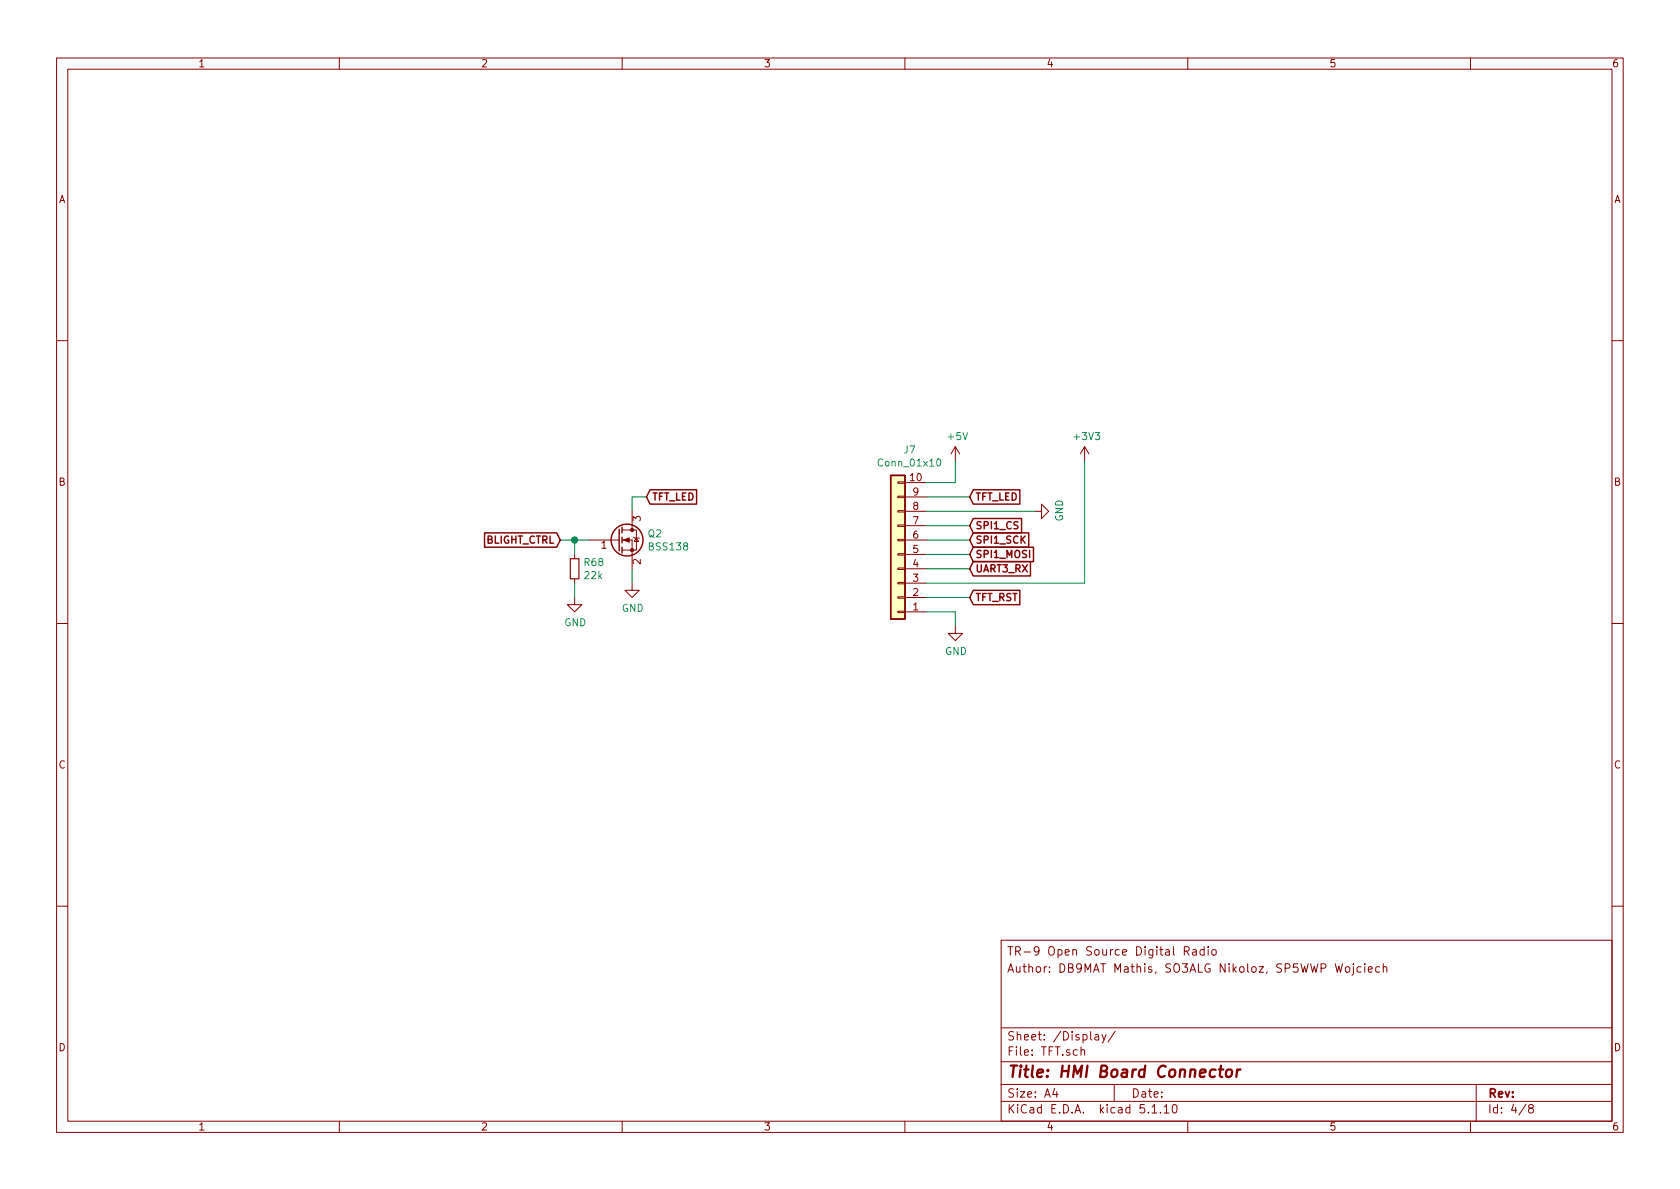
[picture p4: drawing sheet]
<svg xmlns="http://www.w3.org/2000/svg" width="297mm" height="210mm" viewBox="0 0 297 210" stroke-linecap="round" stroke-linejoin="round" font-family="sans-serif">
<g fill="none" stroke="#840000" stroke-width=".18">
<path d="M10 10.3h277v189.9h-277zM12 12.2h273v186.1h-273zM60 10.3v1.9M110 10.3v1.9M160 10.3v1.9M210 10.3v1.9M260 10.3v1.9M10 60.2h2M168.9 79l-.8 1.3M168.9 79v2.5M168.9 79l.8 1.3M191.8 79l-.8 1.3"/>
<path d="M191.8 79v2.5M191.8 79l.7 1.3M285 60.2h2M101.6 98v.8M104.1 95.5h5.4M110 95.5h1.8v5.1M110 93.7h1.8M111.8 93.7h.7v3.6h-2.5M111.8 90.4v3.3M112 95l.1 .1h.8l.1 .1M112.5 95.1l.4 .7h-.8zM158.7 85.2h1.3v.3h-1.3z"/>
<path d="M158.7 87.8h1.3v.2h-1.3zM158.7 90.3h1.3v.2h-1.3zM158.7 92.8h1.3v.3h-1.3zM158.7 95.4h1.3v.2h-1.3zM158.7 97.9h1.3v.3h-1.3zM160 95.5h3.8M160 85.3h3.8M160 98h3.8M160 93h3.8M160 90.4h3.8M160 87.9h3.8M182.9 90.4h1.2v-1.3l1.3 1.3-1.3 1.3v-1.3"/>
<path d="M10 110.3h2M101.6 105.7v1.2h1.3l-1.3 1.3-1.3-1.3h1.3M101.6 102.4v.7M111.8 103.1v1.3h1.2l-1.2 1.3-1.3-1.3h1.3M158.7 100.5h1.3v.2h-1.3zM158.7 103h1.3v.2h-1.3zM158.7 105.5h1.3v.3h-1.3zM158.7 108.1h1.3v.2h-1.3zM160 108.2h3.8M160 105.7h3.8M160 103.1h3.8M160 100.6h3.8"/>
<path d="M168.9 110.7v1.3h1.3l-1.3 1.3-1.3-1.3h1.3M285 110.3h2M10 160.2h2M177 166.3h108v32h-108zM209.4 168.2l.7-.1 .2-.2-.1-.3-.2-.2h-.6v1.5M209.8 168.2l.5 .7M210.9 168h.6v.9M211.5 168.3h-.5l-.2 .2 .2 .4 .5-.1M212.9 168l-.4-.1-.3 .3v.6l.3 .1 .4-.1M212.9 167.4v1.5M213.6 167.4v.2M213.6 167.9v1"/>
<path d="M214.3 168l.2-.1 .5 .1v.8l-.2 .1-.5-.1zM237.9 171.1l.3-.2 .4 .2v.7l-.2 .1-.5-.1zM239.3 170.9v1.3l-.3 .2M239.3 170.4v.2M240.6 171l-.4-.1-.3 .3 .1 .6 .2 .1h.4M241.3 170.4v.2M241.3 170.9v1M241.9 171.4l.7-.1v-.3l-.5-.1-.2 .2 .1 .8h.6M243.9 171l-.4-.1-.3 .3 .1 .6 .2 .1h.4M244.6 171.1l.2-.2 .3 .1 .1 .9M244.6 170.4v1.5M285 160.2h2"/>
<path d="M60 198.3v1.9M110 198.3v1.9M160 198.3v1.9M177 194.8h108M177 191.8h108M177 187.8h108M177 181.8h108M186.5 192.5l-.4 1h1M186.8 193v1M191.1 185.7l.2-.1 .4 .1 .1 .9M191.1 185.1v1.5M193.6 183h.6l.1 .9"/>
<path d="M194.3 183.3l-.5 .1-.3 .2 .3 .3 .5-.1M194.8 182.9l.4 1M195.6 182.9l-.6 1.4-.2 .1M197 191.8v3M197.2 182.3l-1.3 2M203.7 195.8l.4-.5v1.5M203.7 196.8h.8M205.2 196.7v.1M205.8 195.8l.4-.5v1.5M205.8 196.8h.9M207.5 195.4l.2-.1a.94 .94 0 0 1 0 1.5h-.1a1 1 0 0 1-.1-1.4zM210 198.3v1.9"/>
<path d="M260 198.3v1.9M261 191.8v6.5M269.8 195.2l-1.2 2M270.6 196l-.3-.2v-.2l.3-.3h.2l.3 .3-.1 .2-.6 .2a.48 .48 0 0 0-.1 .7l.3 .1 .4-.1a.48 .48 0 0 0-.2-.7"/>
</g>
<path d="M215.5 189.1h.8M215.9 188.4l-.2 1.8v.1l.4 .1M216.9 189.3a.53 .53 0 0 1 .6-.2 .53 .53 0 0 1 .4 .4l-.1 .6a.54 .54 0 0 1-.5 .4 .54 .54 0 0 1-.6-.4zM218.7 189.1l-.1 1.3M219.3 189.1a.54 .54 0 0 0-.6 .4" fill="none" stroke="#840000" stroke-width=".41"/>
<g fill="none" stroke="#840000" stroke-width=".25">
<path d="M85.7 94.2h12.7l.7 1.3-.7 1.3h-12.7zM109.5 93.6v3.8M110 93.2v1M110 95v1M110 96.8v1M114.9 86.6h8.3v2.5h-8.3l-.6-1.2zM157.5 84.1h2.5v25.4h-2.5zM172.1 94.2h9.8v2.6h-9.8l-.7-1.3zM172.1 96.8h10.6v2.5h-10.6l-.7-1.3zM172.1 91.7h8.5v2.5h-8.5l-.7-1.2zM172.1 86.6h8.2v2.5h-8.2l-.7-1.2zM172.1 99.3h10.1v2.5h-10.1l-.7-1.2z"/>
<path d="M172.1 104.4h8.2v2.5h-8.2l-.7-1.2z"/>
<circle cx="110.9" cy="95.5" r="2.82"/>
</g>
<g fill="#840000" stroke="#840000" stroke-width=".18">
<path d="M110.2 95.5l1.1-.4v.8z"/>
<circle cx="111.8" cy="97.3" r=".28"/>
<circle cx="111.8" cy="93.7" r=".28"/>
</g>
<path d="M100.8 98.8h1.6v3.6h-1.6z" fill="none" stroke="#840000" stroke-width=".2"/>
<path d="M157.5 84.1h2.5v25.4h-2.5z" fill="#ffffc2" stroke="#ffffc2" stroke-width=".18"/>
<path d="M165.7 81.3l.2-.2a.69 .69 0 0 1 .4 .7 .69 .69 0 0 1-.4 .6l-.2-.2-.1-.3z" fill="none" stroke="#008484" stroke-width=".18"/>
<g fill="none" stroke="#008400" stroke-width=".18">
<path d="M99.1 95.5h5M101.6 95.5v2.5M114.3 87.9h-2.5v2.5M163.8 90.4h19.1M163.8 95.5h7.6M163.8 87.9h7.6M163.8 93h7.6M163.8 98h7.6M168.9 81.5v3.8h-5.1M191.8 81.5v21.6h-28M101.6 103.1v2.6M111.8 100.6v2.5"/>
<path d="M163.8 108.2h5.1v2.5M163.8 100.6h7.6M163.8 105.7h7.6"/>
</g>
<circle cx="101.6" cy="95.5" r=".51" fill="#008400" stroke="#008400" stroke-width=".25"/>
<text font-size="2.8" fill="#840000" x="178" y="190.5">Title: HMI Board Connector</text>
<g font-size="2.1" fill="#840000">
<text x="178" y="172">Author: DB9MAT Mathis, SO3ALG Nikoloz, SP5WWP Wojciech</text>
<text x="178" y="169">TR-9 Open Source Digital Radio</text>
<text x="178" y="184">Sheet: /Display/</text>
<text x="178" y="186.7">File: TFT.sch</text>
<text x="178" y="196.9">KiCad E.D.A. kicad 5.1.10</text>
<text x="178" y="194.1">Size: A4</text>
<text x="200" y="194.1">Date:</text>
<text x="263" y="194.1">Rev:</text>
<text x="263" y="196.9">Id: 4/8</text>
</g>
<g font-size="1.8" fill="#840000">
<text x="35" y="11.9">1</text>
<text x="85" y="11.9">2</text>
<text x="135" y="11.9">3</text>
<text x="185" y="11.9">4</text>
<text x="235" y="11.9">5</text>
<text x="285" y="11.9">6</text>
<text x="10.4" y="35.9">A</text>
<text x="285.4" y="35.9">A</text>
<text x="10.4" y="85.9">B</text>
<text x="115.2" y="88.5">TFT_LED</text>
<text x="161" y="85.1">10</text>
<text x="161.4" y="87.6">9</text>
<text x="172.3" y="88.5">TFT_LED</text>
<text x="285.4" y="85.9">B</text>
<text x="113.3" y="92.2" transform="rotate(-90 113.3 92.2)">3</text>
<text x="161.4" y="95.2">6</text>
<text x="161.4" y="92.7">7</text>
<text x="161.4" y="90.2">8</text>
<text x="172.3" y="93.6">SPI1_CS</text>
<text x="85.9" y="96.1">BLIGHT_CTRL</text>
<text x="106.3" y="97">1</text>
<text x="113.3" y="99.8" transform="rotate(-90 113.3 99.8)">2</text>
<text x="161.4" y="100.3">4</text>
<text x="161.4" y="97.8">5</text>
<text x="172.3" y="96.1">SPI1_SCK</text>
<text x="172.3" y="98.7">SPI1_MOSI</text>
<text x="172.3" y="101.2">UART3_RX</text>
<text x="161.4" y="107.9">1</text>
<text x="161.4" y="105.4">2</text>
<text x="161.4" y="102.9">3</text>
<text x="172.3" y="106.3">TFT_RST</text>
<text x="10.4" y="135.9">C</text>
<text x="285.4" y="135.9">C</text>
<text x="10.4" y="185.9">D</text>
<text x="285.4" y="185.9">D</text>
<text x="35" y="199.9">1</text>
<text x="85" y="199.9">2</text>
<text x="135" y="199.9">3</text>
<text x="185" y="199.9">4</text>
<text x="235" y="199.9">5</text>
<text x="285" y="199.9">6</text>
</g>
<g font-size="1.8" fill="#008484">
<text x="167.7" y="77.8">+5V</text>
<text x="190.1" y="77.8">+3V3</text>
<text x="155.6" y="82.5">Conn_01x10</text>
<text x="159.9" y="80.2">J7</text>
<text x="114.6" y="95">Q2</text>
<text x="188" y="92.2" transform="rotate(-90 188 92.2)">GND</text>
<text x="103.4" y="100.1">R68</text>
<text x="114.9" y="97.3">BSS138</text>
<text x="103.4" y="102.4">22k</text>
<text x="99.8" y="110.7">GND</text>
<text x="109.9" y="108.2">GND</text>
<text x="167.1" y="115.8">GND</text>
</g>
</svg>
